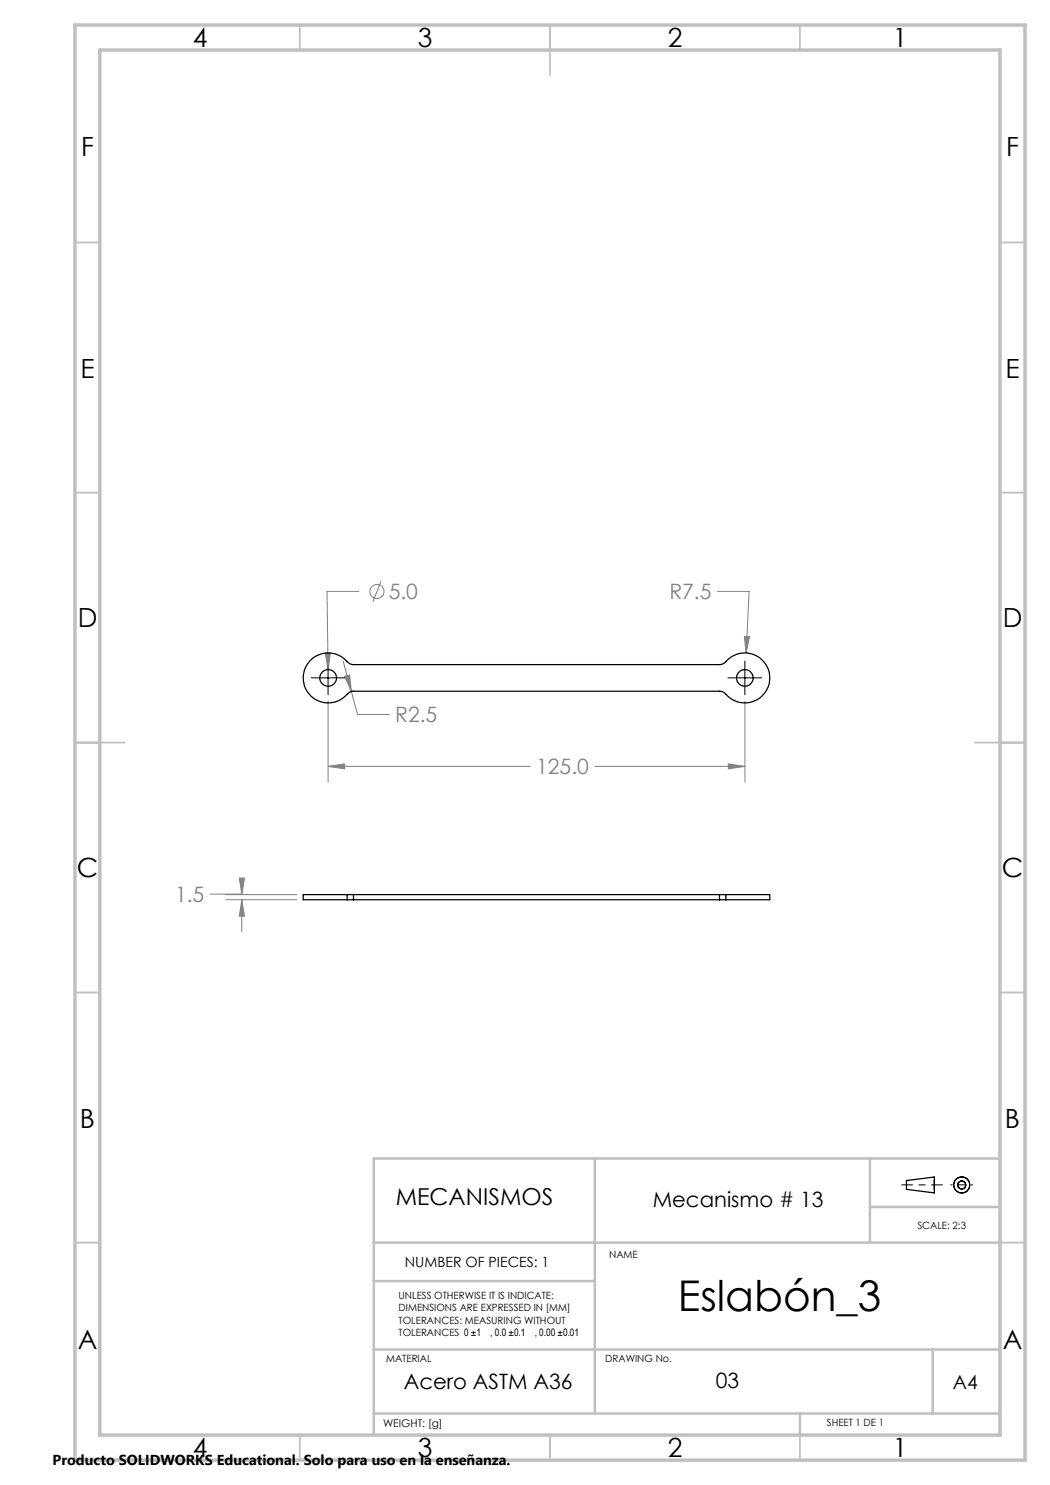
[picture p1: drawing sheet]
<svg xmlns="http://www.w3.org/2000/svg" width="210mm" height="297mm" viewBox="0 0 210 297" stroke-linecap="round" stroke-linejoin="round" font-family="sans-serif">
<path d="M180.3 237h8.2" fill="none" stroke="#000" stroke-width=".2" stroke-dasharray="6.3 1.3 1.3 1.3" stroke-dashoffset="4.2"/>
<path d="M190.2 237h4.4" fill="none" stroke="#000" stroke-width=".2" stroke-dasharray="6.3 1.3 1.3 1.3" stroke-dashoffset="6.1"/>
<g fill="none" stroke="#000" stroke-width=".25">
<path d="M181.3 236.1l5.6-.7v3.2l-5.6-.7z"/>
<circle cx="192.3" cy="237" r="1.59"/>
<circle cx="192.4" cy="237" r=".81"/>
</g>
<g fill="none" stroke="#c0c0c0" stroke-width=".35">
<path d="M60 5v5M110 5v10M160 5v5M15 48.5h5M200 48.5h5M15 98.5h5M200 98.5h5M15 148.5h10M195 148.5h10M15 198.5h5M200 198.5h5M15 248.5h5"/>
<path d="M200 248.5h5M60 287v5M110 287v5M160 287v5"/>
</g>
<path d="M119 231.7v51M174 231.7v16.8M200.2 231.7h-125.4v55.2M74.8 248.5h125.4M74.8 256.2h44.2M174 241.4h26M74.8 269.9h125.4M186.5 269.9v12.8M74.8 282.7h125.4M160 282.7v4.2" fill="none" stroke="#c0c0c0" stroke-width=".5"/>
<path d="M15 5h190v287h-190zM20 10h180v277h-180z" fill="none" stroke="#c0c0c0" stroke-width=".7"/>
<g fill="none" stroke="#808080" stroke-width=".2">
<path d="M71.8 118.3h-6.4l.2 15.6M76.2 116.3l-1.6 4M143.5 118.3h6.3l-.6 12.3M65.1 130.6h1l-.5 3.3zM68.6 132.2l1.7 6.1M68.9 135.3l1-.3 .4 3.3zM70.3 138.3l1.2 4.6h6.4M148.9 127.3h1l-.7 3.3zM65.6 153.3l3.3-.5v1zM65.6 140.2v16.3M65.6 153.3h40.4M119 153.3h30"/>
<path d="M145.7 152.8l3.3 .5-3.3 .5zM149 140.2v16.3M42 178.8h6.4v.1M45.2 178.9h14.2M45.2 179.9h14.2M47.9 175.6h1l-.5 3.3zM48.4 179.9l.5 3.3h-1zM48.4 179.9v6.4"/>
<circle cx="75.4" cy="118.3" r="1.41"/>
</g>
<path d="M62.3 135.6h6.7M65.6 132.2v6.8M145.6 135.6h6.7M149 132.2v6.8" fill="none" stroke="#000" stroke-width=".2"/>
<path d="M65.1 130.6l.5 3.3 .5-3.3zM148.9 127.3l.3 3.3 .7-3.3zM65.6 153.3l3.3-.5v1zM145.7 152.8l3.3 .5-3.3 .5zM68.9 135.3l1.4 3-.4-3.3zM47.9 175.6h1l-.5 3.3zM48.4 179.9l.5 3.3h-1z" fill="#808080"/>
<g fill="none" stroke="#000" stroke-width=".25">
<path d="M62.2 132a5.2 5.2 0 0 1 7.7 .7l.6 .2h73.4a1.91 1.91 0 0 0 1.7-1 5 5 0 0 1 7.1 .5 5 5 0 0 1-.6 7.1 5 5 0 0 1-7.2-.9l-.8-.3h-73.4a1.91 1.91 0 0 0-1.7 .9 5 5 0 0 1-7-.2 5 5 0 0 1 .2-7zM69.4 178.9h-8.8v1h8.8M69.4 178.9h1.3M69.4 179.9h1.3M69.4 178.9v1M70.7 178.9v1M70.7 178.9h73.2M70.7 179.9h73.2M143.9 178.9h1.3M143.9 179.9h1.3M143.9 178.9v1M145.2 178.9h8.8v1h-8.8"/>
<path d="M145.2 178.9v1"/>
<circle cx="65.6" cy="135.6" r="1.67"/>
<circle cx="149" cy="135.6" r="1.67"/>
</g>
<text font-size="8.5" x="135.6" y="262.3">Eslabón_3</text>
<g font-size="5.3">
<text x="38.5" y="9.5">4</text>
<text x="83.5" y="9.5">3</text>
<text x="133.6" y="9.5">2</text>
<text x="178.6" y="9.5">1</text>
<text x="16.2" y="31.2">F</text>
<text x="201.2" y="31.2">F</text>
<text x="16.1" y="75.5">E</text>
<text x="201.1" y="75.5">E</text>
<text x="15.5" y="125.5">D</text>
<text x="200.5" y="125.5">D</text>
<text x="15.4" y="175.5">C</text>
<text x="200.4" y="175.5">C</text>
<text x="16" y="225.5">B</text>
<text x="201" y="225.5">B</text>
<text x="15.5" y="269.7">A</text>
<text x="200.5" y="269.7">A</text>
<text x="38.5" y="291.5">4</text>
<text x="83.5" y="291.5">3</text>
<text x="133.6" y="291.5">2</text>
<text x="178.6" y="291.5">1</text>
</g>
<text font-size="4.7" x="79.1" y="241">MECANISMOS</text>
<g font-size="4.2" fill="#808080">
<text x="77.7" y="119.8">5.0</text>
<text x="133.9" y="119.9">R7.5</text>
<text x="79" y="144.5">R2.5</text>
<text x="107.2" y="154.9">125.0</text>
<text x="35" y="180.4">1.5</text>
</g>
<g font-size="4.2">
<text x="130.6" y="241.3">Mecanismo # 13</text>
<text x="80.7" y="277.8">Acero ASTM A36</text>
<text x="143.2" y="277.5">03</text>
</g>
<text font-size="3.9" x="190.6" y="277.8">A4</text>
<text font-size="2.9" x="10.5" y="292.9">Producto SOLIDWORKS Educational. Solo para uso en la enseñanza.</text>
<text font-size="2.8" x="81" y="253.4">NUMBER OF PIECES: 1</text>
<g font-size="2.1">
<text x="98" y="267.2">, 0.0 ±0.1</text>
<text x="106.9" y="267.2">, 0.00 ±0.01</text>
<text x="76.6" y="285.5">WEIGHT: [g]</text>
</g>
<g font-size="2">
<text x="183.5" y="245.8">SCALE: 2:3</text>
<text x="121.8" y="251.6">NAME</text>
<text x="79.7" y="259.7">UNLESS OTHERWISE IT IS INDICATE:</text>
<text x="79.7" y="262.2">DIMENSIONS ARE EXPRESSED IN [MM]</text>
<text x="79.7" y="264.7">TOLERANCES: MEASURING WITHOUT</text>
<text x="79.7" y="267.2">TOLERANCES 0 ±1</text>
<text x="77.2" y="272.5">MATERIAL</text>
<text x="121.1" y="272.5">DRAWING No.</text>
<text x="165.4" y="285.2">SHEET 1 DE 1</text>
</g>
</svg>
